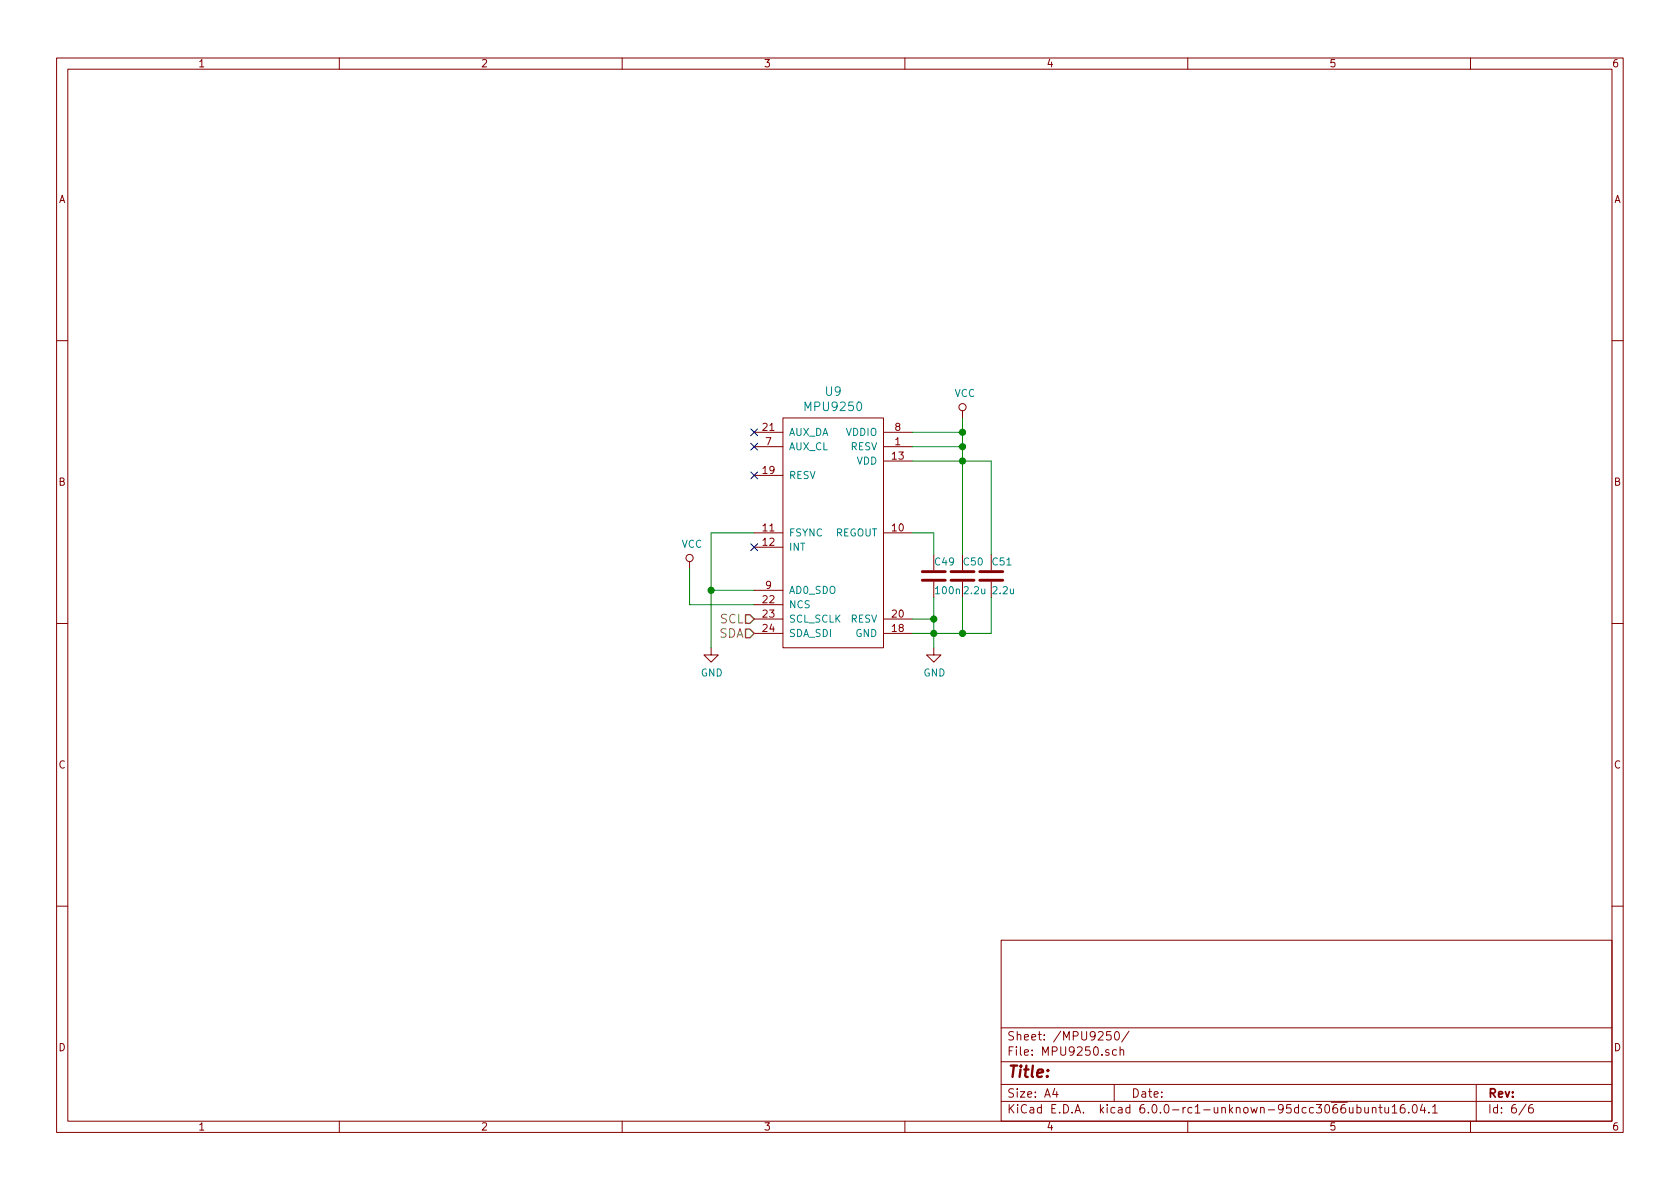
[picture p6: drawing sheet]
<svg xmlns="http://www.w3.org/2000/svg" width="297mm" height="210mm" viewBox="0 0 297 210" stroke-linecap="round" stroke-linejoin="round" font-family="sans-serif">
<g fill="none" stroke="#840000" stroke-width=".18">
<path d="M10 10.3h277v189.9h-277zM12 12.2h273v186.1h-273zM60 10.3v1.9M110 10.3v1.9M160 10.3v1.9M210 10.3v1.9M260 10.3v1.9M10 60.2h2M133.3 79h5.1M133.3 76.4h5.1M138.4 73.9h17.8v40.6h-17.8zM156.2 79h5.1"/>
<path d="M156.2 76.4h5.1M170.2 72.6v1.3M285 60.2h2M121.9 99.3v1.3M133.3 94.2h5.1M133.3 96.8h5.1M133.3 84.1h5.1M156.2 94.2h5.1M156.2 81.5h5.1M165.1 98v2.8M170.2 98v2.8M175.3 98v2.8"/>
<path d="M10 110.3h2M125.7 114.5v1.3h1.3l-1.3 1.3-1.2-1.3h1.2M133.3 104.4h5.1M133.3 109.5h5.1M133.3 106.9h5.1M133.3 112h5.1M156.2 109.5h5.1M156.2 112h5.1M165.1 114.5v1.3h1.3l-1.3 1.3-1.3-1.3h1.3M165.1 102.9v2.8M170.2 102.9v2.8M175.3 102.9v2.8"/>
<path d="M285 110.3h2M10 160.2h2M177 166.3h108v32h-108zM285 160.2h2M60 198.3v1.9M110 198.3v1.9M160 198.3v1.9M177 194.8h108M177 191.8h108M177 187.8h108M177 181.8h108M186.5 192.5l-.4 1h1"/>
<path d="M186.8 193v1M196.4 182.4h-.7l-.1 .7 .2-.1 .5 .1 .2 .2-.1 .5-.2 .1-.6-.1M197 191.8v3M197.2 182.6l.2-.2a.8 .8 0 0 1 .5 .8 .8 .8 0 0 1-.5 .7l-.2-.1-.1-.4zM197.4 185.7l-.4-.1-.3 .3 .1 .6h.6M198 185.7l.3-.1 .3 .1 .1 .9M198 185.1v1.5M199.6 182.3l-1.3 2M210 198.3v1.9M238.6 195.8l.1 .9 .3 .1 .2-.1M239.2 195.8v1M239.9 195.9l.5-.1 .2 .3v.6l-.2 .1-.5-.1"/>
<path d="M239.9 195.3v1.5M241.3 195.8l.1 .9 .3 .1 .2-.1M241.9 195.8v1M242.6 196l.3-.2 .3 .1 .1 .9M242.6 195.8v1M243.8 195.8h.6M244 195.3v1.3l.4 .2M244.9 195.8v.8a.39 .39 0 0 0 .6 .1M245.5 195.8v1M246.2 195.8l.4-.5v1.5M246.2 196.8h.8M248.3 195.3a.59 .59 0 0 0-.7 .7v.7l.3 .1 .5-.1v-.5l-.1-.2-.4-.1-.3 .3"/>
<path d="M249.1 196.7v.1M249.9 195.5l.2-.2a.81 .81 0 0 1 .6 .6 .81 .81 0 0 1-.3 .8l-.2 .1a.79 .79 0 0 1-.3-1.3zM251.5 195.2l-.4 1.1h1M251.9 195.8v1M252.6 196.7v.1M253.3 195.8l.4-.5v1.5M253.3 196.8h.8M260 198.3v1.9M261 191.8v6.5M269.8 195.2l-1.2 2M271 195.3a.62 .62 0 0 0-.7 .7v.7l.3 .1 .4-.1 .1-.5-.1-.2-.4-.1-.3 .3"/>
<circle cx="170.2" cy="72" r=".63"/>
<circle cx="121.9" cy="98.7" r=".63"/>
</g>
<path d="M163.1 102.6h4M163.1 101.1h4M168.1 102.6h4.1M168.1 101.1h4.1M173.2 102.6h4.1M173.2 101.1h4.1" fill="none" stroke="#840000" stroke-width=".51"/>
<path d="M161.3 79h8.9M161.3 76.4h8.9M170.2 73.9v24.1M133.3 94.2h-7.6v20.3M161.3 94.2h3.8v3.8M161.3 81.5h14v16.5M121.9 100.6v6.3h11.4M125.7 104.4h7.6M161.3 109.5h3.8M165.1 105.7v8.8M170.2 105.7v6.3M175.3 105.7v6.3h-14" fill="none" stroke="#008400" stroke-width=".18"/>
<g fill="#008400" stroke="#008400" stroke-width=".25">
<circle cx="165.1" cy="109.5" r=".51"/>
<circle cx="165.1" cy="112" r=".51"/>
<circle cx="170.2" cy="112" r=".51"/>
<circle cx="170.2" cy="81.5" r=".51"/>
<circle cx="170.2" cy="79" r=".51"/>
<circle cx="170.2" cy="76.4" r=".51"/>
<circle cx="125.7" cy="104.4" r=".51"/>
</g>
<path d="M131.8 108.7h.8l.7 .8-.7 .7h-.8zM131.8 111.2h.8l.7 .8-.7 .8h-.8z" fill="none" stroke="#848400" stroke-width=".25"/>
<path d="M132.7 75.8l1.3 1.3M132.7 78.4l1.3 1.2M134 75.8l-1.3 1.3M134 78.4l-1.3 1.2M132.7 83.5l1.3 1.2M132.7 96.2l1.3 1.2M134 83.5l-1.3 1.2M134 96.2l-1.3 1.2" fill="none" stroke="#000084" stroke-width=".18"/>
<text font-size="2.8" fill="#840000" x="178" y="190.5">Title:</text>
<g font-size="2.1" fill="#008484">
<text x="146" y="70">U9</text>
<text x="142.6" y="72.7">MPU9250</text>
</g>
<g font-size="2.1" fill="#848400">
<text x="127.1" y="112.8">SDA</text>
<text x="127.3" y="110.2">SCL</text>
</g>
<g font-size="2.1" fill="#840000">
<text x="178" y="184">Sheet: /MPU9250/</text>
<text x="178" y="186.7">File: MPU9250.sch</text>
<text x="178" y="196.9">KiCad E.D.A. kicad 6.0.0-rc1-unknown-95dcc3066ubuntu16.04.1</text>
<text x="178" y="194.1">Size: A4</text>
<text x="200" y="194.1">Date:</text>
<text x="263" y="194.1">Rev:</text>
<text x="263" y="196.9">Id: 6/6</text>
</g>
<g font-size="1.8" fill="#840000">
<text x="35" y="11.9">1</text>
<text x="85" y="11.9">2</text>
<text x="135" y="11.9">3</text>
<text x="185" y="11.9">4</text>
<text x="235" y="11.9">5</text>
<text x="285" y="11.9">6</text>
<text x="10.4" y="35.9">A</text>
<text x="285.4" y="35.9">A</text>
<text x="134.9" y="76.2">21</text>
<text x="158.3" y="76.2">8</text>
<text x="134.9" y="83.8">19</text>
<text x="135.4" y="78.7">7</text>
<text x="157.8" y="81.3">13</text>
<text x="158.3" y="78.7">1</text>
<text x="10.4" y="85.9">B</text>
<text x="285.4" y="85.9">B</text>
<text x="134.9" y="94">11</text>
<text x="157.8" y="94">10</text>
<text x="134.9" y="96.5">12</text>
<text x="134.9" y="106.7">22</text>
<text x="135.4" y="104.1">9</text>
<text x="134.9" y="109.2">23</text>
<text x="134.9" y="111.8">24</text>
<text x="157.8" y="109.2">20</text>
<text x="157.8" y="111.8">18</text>
<text x="10.4" y="135.9">C</text>
<text x="285.4" y="135.9">C</text>
<text x="10.4" y="185.9">D</text>
<text x="285.4" y="185.9">D</text>
<text x="35" y="199.9">1</text>
<text x="85" y="199.9">2</text>
<text x="135" y="199.9">3</text>
<text x="185" y="199.9">4</text>
<text x="235" y="199.9">5</text>
<text x="285" y="199.9">6</text>
</g>
<g font-size="1.8" fill="#008484">
<text x="168.8" y="70.2">VCC</text>
<text x="139.4" y="77.1">AUX_DA</text>
<text x="149.6" y="77.1">VDDIO</text>
<text x="139.4" y="79.6">AUX_CL</text>
<text x="150.4" y="79.6">RESV</text>
<text x="151.5" y="82.2">VDD</text>
<text x="139.4" y="84.7">RESV</text>
<text x="139.4" y="94.9">FSYNC</text>
<text x="147.6" y="94.9">REGOUT</text>
<text x="120.5" y="96.9">VCC</text>
<text x="139.4" y="97.4">INT</text>
<text x="165.4" y="100">C49</text>
<text x="170.5" y="100">C50</text>
<text x="175.5" y="100">C51</text>
<text x="139.4" y="105">AD0_SDO</text>
<text x="139.4" y="107.6">NCS</text>
<text x="165.6" y="105.1">100n</text>
<text x="170.6" y="105.1">2.2u</text>
<text x="175.7" y="105.1">2.2u</text>
<text x="139.4" y="110.1">SCL_SCLK</text>
<text x="139.4" y="112.6">SDA_SDI</text>
<text x="150.4" y="110.1">RESV</text>
<text x="151.3" y="112.6">GND</text>
<text x="123.9" y="119.6">GND</text>
<text x="163.3" y="119.6">GND</text>
</g>
</svg>
